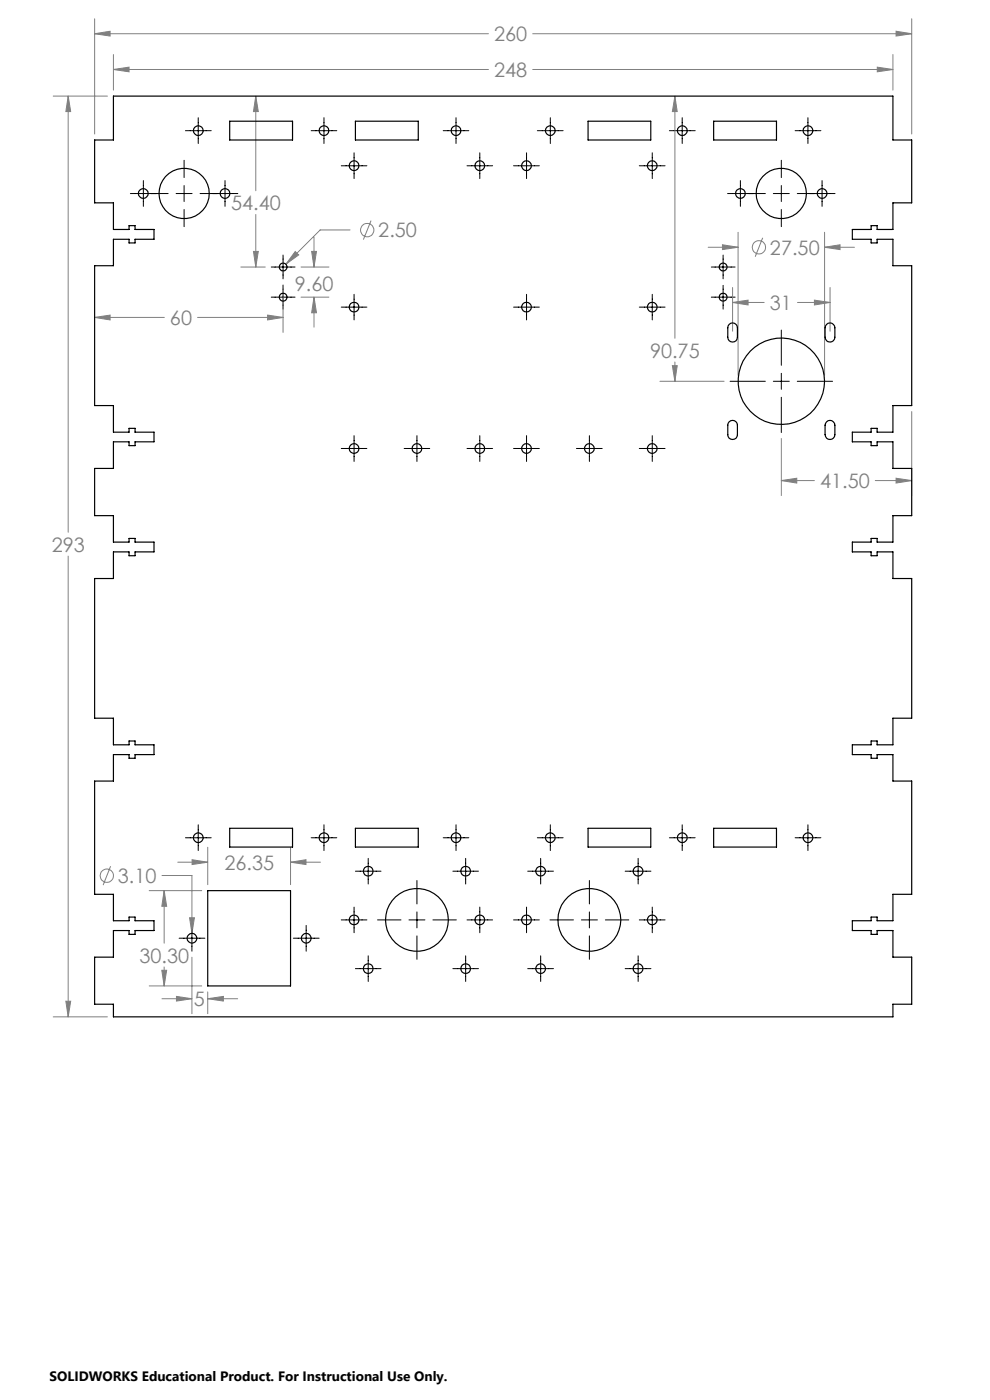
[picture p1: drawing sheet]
<svg xmlns="http://www.w3.org/2000/svg" width="210mm" height="297mm" viewBox="0 0 210 297" stroke-linecap="round" stroke-linejoin="round" font-family="sans-serif">
<g fill="none" stroke="#808080" stroke-width=".21">
<path d="M20.1 7.2l3.3-.6v1.1zM20.1 4v24.4M20.1 7.2h83.5M24.1 14.7l3.3-.5v1zM24.1 11.6v7.5M24.1 14.7h79.5M113 14.7h76.4M113 7.2h80.4M186.1 14.2l3.3 .5-3.3 .5zM189.4 11.6v7.5M190.1 6.6l3.3 .6-3.3 .5zM193.4 4v24.4"/>
<path d="M11.3 20.4h11.5M14.5 20.4l.5 3.3h-1zM14.5 20.4v92.5M54.3 20.4l.5 3.3h-1zM54.3 20.4v20.1M143.2 20.4l.5 3.3h-1.1zM143.2 20.4v51.4M51.1 56.7h5.2M53.8 53.3h1l-.5 3.4zM54.3 45.5v11.2M62.6 53.4l.8 .7-2.8 2zM63.9 56.7h5.9"/>
<path d="M66.1 53.3h1l-.5 3.4zM66.6 50.3v6.4M74.3 48.8h-6.4l-7.3 7.3M78.7 46.8l-1.6 4M150.2 52.5h6.4M153.2 51.9l3.4 .6-3.4 .4zM156.6 49.3v30.3M161.8 50.4l-1.6 4.1M174.9 52.5l3.3-.6v1zM174.9 49.3v30.3M174.9 52.5h6.4M20.1 67.3l3.3-.5v1.1z"/>
<path d="M20.1 67.3h14.8M41.9 67.3h18.1M56.8 66.8l3.2 .5-3.2 .6zM60 60.4v10.1M63.9 63h5.9M66.6 63l.5 3.4h-1zM66.6 63v6.4M142.6 77.6h1.1l-.5 3.3zM143.2 76.8v4.1M155.4 64.2l3.3-.5v1zM155.4 61v9.3M155.4 64.2h6.7"/>
<path d="M169.2 64.2h6.9M172.8 63.7l3.3 .5-3.3 .5zM176.1 61v9.3M140 80.9h13.6M165.7 93v12.1M193.4 87.3v17.8M14.5 118v97.7M165.7 101.9l3.3-.4v1zM165.7 101.9h7.1M185.7 101.9h7.7M190.1 101.5l3.3 .4-3.3 .6zM44.1 179.7v8"/>
<path d="M61.6 179.7v8M23.5 183.8l-1.6 4M31.6 188.9h11.2M34.4 185.7h6.3v12.3M34.8 188.9l.5 3.4h-1zM34.8 188.9v11.2M37.7 182.9h6.4M40.2 194.7h1l-.5 3.3zM40.7 182.4l3.4 .5-3.4 .5zM61.6 182.9l3.3-.5v1zM61.6 182.9h6.4M11.3 215.7h11.5"/>
<path d="M14 212.4h1l-.5 3.3zM31.6 209.2h11.2M34.3 205.8h1l-.5 3.4zM34.4 211.9h6.3M34.8 205.1v4.1M37.4 211.4l3.3 .5-3.3 .5zM40.7 203.1v11.9M44.1 211.9l3.3-.5v1zM44.1 210.4v4.6M44.1 211.9h6.3"/>
<circle cx="77.9" cy="48.8" r="1.42"/>
<circle cx="161" cy="52.5" r="1.4"/>
<circle cx="22.7" cy="185.8" r="1.4"/>
</g>
<g fill="none" stroke="#000" stroke-width=".21">
<path d="M30.4 38.3v5.5M39.1 34v3.7M39.1 39.4v3.4M39.3 27.7h5.5M42.1 25v5.4M47.7 38.3v5.5M66 27.7h5.4M68.7 25v5.4M72.4 35.2h5.4M75.1 32.4v5.5M94 27.7h5.4M96.7 25v5.4"/>
<path d="M99.1 35.2h5.4M101.8 32.4v5.5M108.9 35.2h5.5M111.7 32.4v5.5M114 27.7h5.5M116.7 25v5.4M135.6 35.2h5.5M138.4 32.4v5.5M142 27.7h5.5M144.7 25v5.4M157.1 38.3v5.5M165.7 34v3.7"/>
<path d="M165.7 39.4v3.4M168.7 27.7h5.4M171.4 25v5.4M174.4 38.3v5.5M27.7 41.1h8M37.4 41.1h3.3M39.1 44.4v3.7M42.4 41.1h8M57.5 56.7h5.1M60 54.1v5.1M150.9 56.7h5M153.4 54.1v5.1"/>
<path d="M154.3 41.1h8M164 41.1h3.4M165.7 44.4v3.7M169.1 41.1h8M57.5 63h5.1M60 60.5v5.1M72.4 65.2h5.4M75.1 62.4v5.5M108.9 65.2h5.5M111.7 62.4v5.5M135.6 65.2h5.5M138.4 62.4v5.5"/>
<path d="M150.9 63h5M153.4 60.5v5.1M165.7 70v7.5M165.7 79.2v3.4M72.4 95.1h5.4M75.1 92.4v5.5M85.7 95.1h5.5M88.4 92.4v5.5M99.1 95.1h5.4M101.8 92.4v5.5M108.9 95.1h5.5M111.7 92.4v5.5"/>
<path d="M122.3 95.1h5.4M125 92.4v5.5M135.6 95.1h5.5M138.4 92.4v5.5M154.9 80.9h7.4M164 80.9h3.4M165.7 84.3v7.5M169.1 80.9h7.5M39.3 177.7h5.5M42.1 175v5.4M66 177.7h5.4M68.7 175v5.4"/>
<path d="M94 177.7h5.4M96.7 175v5.4M114 177.7h5.5M116.7 175v5.4M142 177.7h5.5M144.7 175v5.4M168.7 177.7h5.4M171.4 175v5.4M38 199h5.5M40.7 196.3v5.5M62.2 199h5.5M64.9 196.3v5.5"/>
<path d="M72.4 195.2h5.4M75.1 192.4v5.5M75.4 184.8h5.4M78.1 182.1v5.4M80.1 195.2h5M86.7 195.2h3.4M88.4 186.8v5M88.4 193.5v3.3M88.4 198.5v5M91.8 195.2h5M96.1 184.8h5.4M98.8 182.1v5.4"/>
<path d="M99.1 195.2h5.4M101.8 192.4v5.5M108.9 195.2h5.5M111.7 192.4v5.5M111.9 184.8h5.5M114.7 182.1v5.4M116.7 195.2h4.9M123.3 195.2h3.4M125 186.8v5M125 193.5v3.3M125 198.5v5M128.4 195.2h5"/>
<path d="M132.6 184.8h5.5M135.4 182.1v5.4M135.6 195.2h5.5M138.4 192.4v5.5M75.4 205.5h5.4M78.1 202.8v5.4M96.1 205.5h5.4M98.8 202.8v5.4M111.9 205.5h5.5M114.7 202.8v5.4M132.6 205.5h5.5M135.4 202.8v5.4"/>
</g>
<path d="M24.1 14.7l3.3-.5v1zM186.1 14.2l3.3 .5-3.3 .5zM20.1 7.2l3.3-.6v1.1zM190.1 6.6l3.3 .6-3.3 .5zM14.5 20.4l.5 3.3h-1zM14 212.4h1l-.5 3.3zM61.6 182.9l3.3-.5v1zM40.7 182.4l3.4 .5-3.4 .5zM34.8 188.9l.5 3.4h-1zM34.3 205.8h1l-.5 3.4zM37.4 211.4l3.3 .5-3.3 .5zM44.1 211.9l3.3-.5v1zM40.2 194.7l.5 3.3 .5-3.3zM153.2 51.9l3.4 .6-3.4 .4zM174.9 52.5l3.3-.6v1zM155.4 64.2l3.3-.5v1zM172.8 63.7l3.3 .5-3.3 .5zM165.7 101.9l3.3-.4v1zM190.1 101.5l3.3 .4-3.3 .6zM142.6 77.6h1.1l-.5 3.3zM143.2 20.4l.5 3.3h-1.1zM62.6 53.4l-2 2.7 2.8-2zM66.6 63l.5 3.4h-1zM66.1 53.3h1l-.5 3.4zM53.8 53.3h1l-.5 3.4zM54.3 20.4l.5 3.3h-1zM56.8 66.8l3.2 .5-3.2 .6zM20.1 67.3l3.3-.5v1.1z" fill="#808080"/>
<g fill="none" stroke="#000" stroke-width=".25">
<path d="M24.1 20.4h165.3v9.3h4v13.3h-4v5.7h-3.3v-.8h-1.3v.8h-4v2.1h4v.7h1.3v-.7h3.3v5.6h4v29.6h-4v5.7h-3.3v-.8h-1.3v.8h-4v2h4v.8h1.3v-.8h3.3v5.7h4v10h-4v5.6h-3.3v-.8h-1.3v.8h-4v2.1h4v.8h1.3v-.8h3.3v5.6h4v29.7h-4v5.6h-3.3v-.8h-1.3v.8h-4v2.1h4v.8h1.3v-.8h3.3v5.6h4v24h-4v5.6h-3.3v-.7h-1.3v.7h-4v2.1h4v.8h1.3v-.8h3.3v5.7h4v9.9h-4v2.7h-165.3v-2.7h-4v-9.9h4v-5.7h3.3v.8h1.2v-.8h4.1v-2.1h-4.1v-.7h-1.2v.7h-3.3v-5.6h-4v-24h4v-5.6h3.3v.8h1.2v-.8h4.1v-2.1h-4.1v-.8h-1.2v.8h-3.3v-5.6h-4v-29.7h4v-5.6h3.3v.8h1.2v-.8h4.1v-2.1h-4.1v-.8h-1.2v.8h-3.3v-5.6h-4v-10h4v-5.7h3.3v.8h1.2v-.8h4.1v-2h-4.1v-.8h-1.2v.8h-3.3v-5.7h-4v-29.6h4v-5.6h3.3v.7h1.2v-.7h4.1v-2.1h-4.1v-.8h-1.2v.8h-3.3v-5.7h-4v-13.3h4zM48.7 25.7h13.4v4h-13.4zM75.4 25.7h13.3v4h-13.3zM124.7 25.7h13.3v4h-13.3zM151.4 25.7h13.3v4h-13.3zM154.7 68.8a1.02 1.02 0 0 1 1.1-.2 1.02 1.02 0 0 1 .6 .9v2a1.02 1.02 0 0 1-1 1.1 1.02 1.02 0 0 1-1-1.1v-2zM175.3 68.8a1.02 1.02 0 0 1 1.2-.2 1.02 1.02 0 0 1 .6 .9v2a1.04 1.04 0 0 1-1 1.1 1.04 1.04 0 0 1-1.1-1.1v-2zM154.7 89.5a1.02 1.02 0 0 1 1.1-.3 1.02 1.02 0 0 1 .6 1v2a1.02 1.02 0 0 1-1 1 1.02 1.02 0 0 1-1-1v-2zM175.3 89.5a1.02 1.02 0 0 1 1.2-.3 1.02 1.02 0 0 1 .6 1v2a1.04 1.04 0 0 1-1 1 1.04 1.04 0 0 1-1.1-1v-2zM48.7 175.7h13.4v4h-13.4zM75.4 175.7h13.3v4h-13.3zM124.7 175.7h13.3v4h-13.3z"/>
<path d="M151.4 175.7h13.3v4h-13.3zM44.1 188.9h17.5v20.3h-17.5z"/>
<circle cx="42.1" cy="27.7" r="1.03"/>
<circle cx="68.7" cy="27.7" r="1.02"/>
<circle cx="75.1" cy="35.1" r="1.03"/>
<circle cx="96.7" cy="27.7" r="1.02"/>
<circle cx="101.8" cy="35.2" r="1.03"/>
<circle cx="111.7" cy="35.1" r="1.04"/>
<circle cx="116.7" cy="27.7" r="1.02"/>
<circle cx="138.3" cy="35.2" r="1.04"/>
<circle cx="144.7" cy="27.7" r="1.03"/>
<circle cx="171.4" cy="27.7" r="1.03"/>
<circle cx="30.4" cy="41" r="1.03"/>
<circle cx="39.1" cy="41" r="5.3"/>
<circle cx="47.7" cy="41.1" r="1.03"/>
<circle cx="60.1" cy="56.6" r=".83"/>
<circle cx="153.4" cy="56.7" r=".83"/>
<circle cx="157.1" cy="41.1" r="1.02"/>
<circle cx="165.7" cy="41" r="5.3"/>
<circle cx="174.4" cy="41" r="1.03"/>
<circle cx="60.1" cy="63" r=".84"/>
<circle cx="75.1" cy="65.2" r="1.03"/>
<circle cx="111.7" cy="65.2" r="1.04"/>
<circle cx="138.3" cy="65.2" r="1.04"/>
<circle cx="153.4" cy="63" r=".83"/>
<circle cx="75.1" cy="95.2" r="1.03"/>
<circle cx="88.5" cy="95.2" r="1.03"/>
<circle cx="101.8" cy="95.1" r="1.02"/>
<circle cx="111.7" cy="95.1" r="1.04"/>
<circle cx="125" cy="95.2" r="1.03"/>
<circle cx="138.3" cy="95.2" r="1.03"/>
<circle cx="165.7" cy="80.9" r="9.2"/>
<circle cx="42.1" cy="177.7" r="1.03"/>
<circle cx="68.7" cy="177.7" r="1.02"/>
<circle cx="96.7" cy="177.7" r="1.02"/>
<circle cx="116.7" cy="177.7" r="1.04"/>
<circle cx="144.7" cy="177.7" r="1.04"/>
<circle cx="171.4" cy="177.7" r="1.04"/>
<circle cx="40.7" cy="199" r="1.04"/>
<circle cx="65" cy="199" r="1.04"/>
<circle cx="75.1" cy="195.2" r="1.03"/>
<circle cx="78.1" cy="184.8" r="1.03"/>
<circle cx="88.4" cy="195.1" r="6.7"/>
<circle cx="98.8" cy="184.8" r="1.03"/>
<circle cx="101.8" cy="195.1" r="1.03"/>
<circle cx="111.7" cy="195.2" r="1.04"/>
<circle cx="114.7" cy="184.8" r="1.04"/>
<circle cx="125" cy="195.2" r="6.7"/>
<circle cx="135.3" cy="184.8" r="1.04"/>
<circle cx="138.3" cy="195.2" r="1.04"/>
<circle cx="78.1" cy="205.5" r="1.03"/>
<circle cx="98.8" cy="205.5" r="1.03"/>
<circle cx="114.7" cy="205.5" r="1.04"/>
<circle cx="135.3" cy="205.5" r="1.04"/>
</g>
<g font-size="4.2" fill="#808080">
<text x="104.8" y="8.7">260</text>
<text x="104.8" y="16.3">248</text>
<text x="49" y="44.6">54.40</text>
<text x="80.2" y="50.4">2.50</text>
<text x="163.3" y="54">27.50</text>
<text x="62.5" y="61.7">9.60</text>
<text x="163.3" y="65.8">31</text>
<text x="36.1" y="68.9">60</text>
<text x="137.9" y="75.9">90.75</text>
<text x="174" y="103.5">41.50</text>
<text x="11" y="117">293</text>
<text x="47.6" y="184.5">26.35</text>
<text x="25" y="187.3">3.10</text>
<text x="29.6" y="204.2">30.30</text>
<text x="41.1" y="213.5">5</text>
</g>
<text font-size="2.9" x="10.5" y="292.9">SOLIDWORKS Educational Product. For Instructional Use Only.</text>
</svg>
